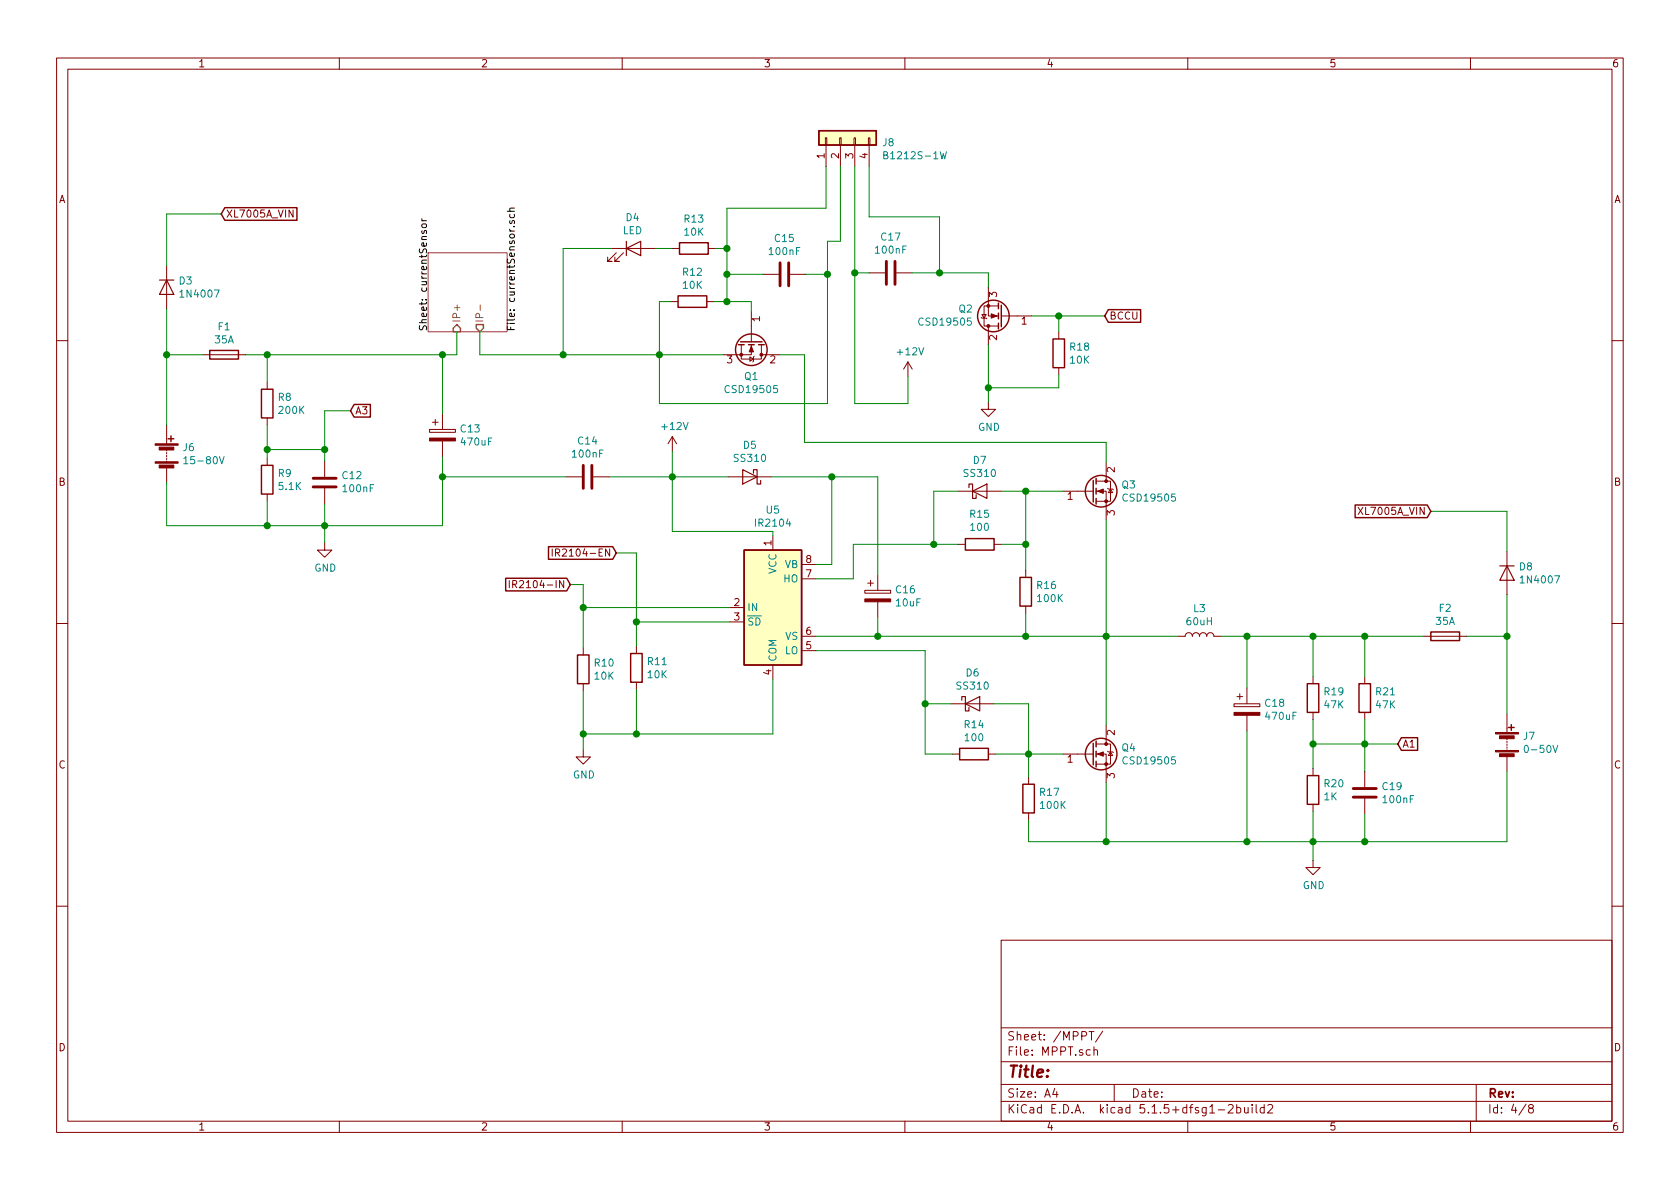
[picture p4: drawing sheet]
EESchema Schematic File Version 4
EELAYER 30 0
EELAYER END
$Descr A4 11693 8268
encoding utf-8
Sheet 4 8
Title ""
Date ""
Rev ""
Comp ""
Comment1 ""
Comment2 ""
Comment3 ""
Comment4 ""
$EndDescr
$Comp
L Device:R R12
U 1 1
P 4820 2090
AR Path="/61644C06/61744662" Ref="R12"  Part="1" 
AR Path="/61744662" Ref="R?"  Part="1" 
F 0 "R12" V 4613 2090 50  0000 C CNN
F 1 "10K" V 4704 2090 50  0000 C CNN
F 2 "Resistors_SMD:R_0603" V 4750 2090 50  0001 C CNN
F 3 "~" H 4820 2090 50  0001 C CNN
	1    4820 2090
	0    1    1    0   
$EndComp
$Comp
L Device:R R15
U 1 1
P 6820 3780
AR Path="/61644C06/61744668" Ref="R15"  Part="1" 
AR Path="/61744668" Ref="R?"  Part="1" 
F 0 "R15" V 7027 3780 50  0000 C CNN
F 1 "100" V 6936 3780 50  0000 C CNN
F 2 "Resistors_SMD:R_0603" V 6750 3780 50  0001 C CNN
F 3 "~" H 6820 3780 50  0001 C CNN
	1    6820 3780
	0    -1   -1   0   
$EndComp
$Comp
L Device:R R16
U 1 1
P 7140 4110
AR Path="/61644C06/6174466E" Ref="R16"  Part="1" 
AR Path="/6174466E" Ref="R?"  Part="1" 
F 0 "R16" H 7210 4156 50  0000 L CNN
F 1 "100K" H 7210 4065 50  0000 L CNN
F 2 "Resistors_SMD:R_0603" V 7070 4110 50  0001 C CNN
F 3 "~" H 7140 4110 50  0001 C CNN
	1    7140 4110
	1    0    0    -1  
$EndComp
$Comp
L Device:R R19
U 1 1
P 9140 4850
AR Path="/61644C06/61744674" Ref="R19"  Part="1" 
AR Path="/61744674" Ref="R?"  Part="1" 
F 0 "R19" H 9210 4896 50  0000 L CNN
F 1 "47K" H 9210 4805 50  0000 L CNN
F 2 "Resistors_SMD:R_0603" V 9070 4850 50  0001 C CNN
F 3 "~" H 9140 4850 50  0001 C CNN
	1    9140 4850
	1    0    0    -1  
$EndComp
$Comp
L Device:R R21
U 1 1
P 9500 4850
AR Path="/61644C06/6174467A" Ref="R21"  Part="1" 
AR Path="/6174467A" Ref="R?"  Part="1" 
F 0 "R21" H 9570 4896 50  0000 L CNN
F 1 "47K" H 9570 4805 50  0000 L CNN
F 2 "Resistors_SMD:R_0603" V 9430 4850 50  0001 C CNN
F 3 "~" H 9500 4850 50  0001 C CNN
	1    9500 4850
	1    0    0    -1  
$EndComp
$Comp
L Device:R R8
U 1 1
P 1860 2800
AR Path="/61644C06/61744680" Ref="R8"  Part="1" 
AR Path="/61744680" Ref="R?"  Part="1" 
F 0 "R8" H 1930 2846 50  0000 L CNN
F 1 "200K" H 1930 2755 50  0000 L CNN
F 2 "Resistors_SMD:R_0603" V 1790 2800 50  0001 C CNN
F 3 "~" H 1860 2800 50  0001 C CNN
	1    1860 2800
	1    0    0    -1  
$EndComp
$Comp
L Device:R R10
U 1 1
P 4060 4650
AR Path="/61644C06/61744686" Ref="R10"  Part="1" 
AR Path="/61744686" Ref="R?"  Part="1" 
F 0 "R10" H 4130 4696 50  0000 L CNN
F 1 "10K" H 4130 4605 50  0000 L CNN
F 2 "Resistors_SMD:R_0603" V 3990 4650 50  0001 C CNN
F 3 "~" H 4060 4650 50  0001 C CNN
	1    4060 4650
	1    0    0    -1  
$EndComp
$Comp
L Device:R R9
U 1 1
P 1860 3330
AR Path="/61644C06/6174468C" Ref="R9"  Part="1" 
AR Path="/6174468C" Ref="R?"  Part="1" 
F 0 "R9" H 1930 3376 50  0000 L CNN
F 1 "5.1K" H 1930 3285 50  0000 L CNN
F 2 "Resistors_SMD:R_0603" V 1790 3330 50  0001 C CNN
F 3 "~" H 1860 3330 50  0001 C CNN
	1    1860 3330
	1    0    0    -1  
$EndComp
$Comp
L Device:R R18
U 1 1
P 7370 2450
AR Path="/61644C06/61744692" Ref="R18"  Part="1" 
AR Path="/61744692" Ref="R?"  Part="1" 
F 0 "R18" H 7440 2496 50  0000 L CNN
F 1 "10K" H 7440 2405 50  0000 L CNN
F 2 "Resistors_SMD:R_0603" V 7300 2450 50  0001 C CNN
F 3 "~" H 7370 2450 50  0001 C CNN
	1    7370 2450
	1    0    0    -1  
$EndComp
$Comp
L Device:R R11
U 1 1
P 4430 4640
AR Path="/61644C06/61744698" Ref="R11"  Part="1" 
AR Path="/61744698" Ref="R?"  Part="1" 
F 0 "R11" H 4500 4686 50  0000 L CNN
F 1 "10K" H 4500 4595 50  0000 L CNN
F 2 "Resistors_SMD:R_0603" V 4360 4640 50  0001 C CNN
F 3 "~" H 4430 4640 50  0001 C CNN
	1    4430 4640
	1    0    0    -1  
$EndComp
$Comp
L Device:R R14
U 1 1
P 6780 5240
AR Path="/61644C06/6174469E" Ref="R14"  Part="1" 
AR Path="/6174469E" Ref="R?"  Part="1" 
F 0 "R14" V 6573 5240 50  0000 C CNN
F 1 "100" V 6664 5240 50  0000 C CNN
F 2 "Resistors_SMD:R_0603" V 6710 5240 50  0001 C CNN
F 3 "~" H 6780 5240 50  0001 C CNN
	1    6780 5240
	0    1    1    0   
$EndComp
$Comp
L Device:R R20
U 1 1
P 9140 5490
AR Path="/61644C06/617446A4" Ref="R20"  Part="1" 
AR Path="/617446A4" Ref="R?"  Part="1" 
F 0 "R20" H 9210 5536 50  0000 L CNN
F 1 "1K" H 9210 5445 50  0000 L CNN
F 2 "Resistors_SMD:R_0603" V 9070 5490 50  0001 C CNN
F 3 "~" H 9140 5490 50  0001 C CNN
	1    9140 5490
	1    0    0    -1  
$EndComp
$Comp
L Device:R R17
U 1 1
P 7160 5550
AR Path="/61644C06/617446AA" Ref="R17"  Part="1" 
AR Path="/617446AA" Ref="R?"  Part="1" 
F 0 "R17" H 7230 5596 50  0000 L CNN
F 1 "100K" H 7230 5505 50  0000 L CNN
F 2 "Resistors_SMD:R_0603" V 7090 5550 50  0001 C CNN
F 3 "~" H 7160 5550 50  0001 C CNN
	1    7160 5550
	1    0    0    -1  
$EndComp
$Comp
L Device:C C15
U 1 1
P 5460 1900
AR Path="/61644C06/617446B0" Ref="C15"  Part="1" 
AR Path="/617446B0" Ref="C?"  Part="1" 
F 0 "C15" V 5208 1900 50  0000 C CNN
F 1 "100nF" V 5299 1900 50  0000 C CNN
F 2 "Capacitors_SMD:C_0603" H 5498 1750 50  0001 C CNN
F 3 "~" H 5460 1900 50  0001 C CNN
	1    5460 1900
	0    1    1    0   
$EndComp
$Comp
L Device:C C17
U 1 1
P 6200 1890
AR Path="/61644C06/617446B6" Ref="C17"  Part="1" 
AR Path="/617446B6" Ref="C?"  Part="1" 
F 0 "C17" V 5948 1890 50  0000 C CNN
F 1 "100nF" V 6039 1890 50  0000 C CNN
F 2 "Capacitors_SMD:C_0603" H 6238 1740 50  0001 C CNN
F 3 "~" H 6200 1890 50  0001 C CNN
	1    6200 1890
	0    1    1    0   
$EndComp
$Comp
L Device:C C14
U 1 1
P 4090 3310
AR Path="/61644C06/617446BC" Ref="C14"  Part="1" 
AR Path="/617446BC" Ref="C?"  Part="1" 
F 0 "C14" V 3838 3310 50  0000 C CNN
F 1 "100nF" V 3929 3310 50  0000 C CNN
F 2 "Capacitors_SMD:C_0603" H 4128 3160 50  0001 C CNN
F 3 "~" H 4090 3310 50  0001 C CNN
	1    4090 3310
	0    1    1    0   
$EndComp
$Comp
L Device:C C19
U 1 1
P 9500 5510
AR Path="/61644C06/617446C2" Ref="C19"  Part="1" 
AR Path="/617446C2" Ref="C?"  Part="1" 
F 0 "C19" H 9615 5556 50  0000 L CNN
F 1 "100nF" H 9615 5465 50  0000 L CNN
F 2 "Capacitors_SMD:C_0603" H 9538 5360 50  0001 C CNN
F 3 "~" H 9500 5510 50  0001 C CNN
	1    9500 5510
	1    0    0    -1  
$EndComp
$Comp
L Driver_FET:IR2104 U5
U 1 1
P 5380 4220
AR Path="/61644C06/617446C8" Ref="U5"  Part="1" 
AR Path="/617446C8" Ref="U?"  Part="1" 
F 0 "U5" H 5380 4901 50  0000 C CNN
F 1 "IR2104" H 5380 4810 50  0000 C CNN
F 2 "Housings_SOIC:SOIC-8_3.9x4.9mm_Pitch1.27mm" H 5380 4220 50  0001 C CIN
F 3 "https://www.infineon.com/dgdl/ir2104.pdf?fileId=5546d462533600a4015355c7c1c31671" H 5380 4220 50  0001 C CNN
	1    5380 4220
	1    0    0    -1  
$EndComp
$Sheet
S 2980 1750 550  550 
U 617446E4
F0 "currentSensor" 50
F1 "currentSensor.sch" 50
F2 "IP-" O B 3340 2300 50 
F3 "IP+" I B 3180 2300 50 
$EndSheet
Wire Wire Line
	4560 1720 4680 1720
$Comp
L Device:LED D4
U 1 1
P 4410 1720
AR Path="/61644C06/617446EB" Ref="D4"  Part="1" 
AR Path="/617446EB" Ref="D?"  Part="1" 
F 0 "D4" H 4403 1937 50  0000 C CNN
F 1 "LED" H 4403 1846 50  0000 C CNN
F 2 "Diodes_SMD:D_0603" H 4410 1720 50  0001 C CNN
F 3 "~" H 4410 1720 50  0001 C CNN
	1    4410 1720
	1    0    0    -1  
$EndComp
$Comp
L Device:R R13
U 1 1
P 4830 1720
AR Path="/61644C06/617446F1" Ref="R13"  Part="1" 
AR Path="/617446F1" Ref="R?"  Part="1" 
F 0 "R13" V 4623 1720 50  0000 C CNN
F 1 "10K" V 4714 1720 50  0000 C CNN
F 2 "Resistors_SMD:R_0603" V 4760 1720 50  0001 C CNN
F 3 "~" H 4830 1720 50  0001 C CNN
	1    4830 1720
	0    1    1    0   
$EndComp
Wire Wire Line
	3340 2300 3340 2460
Wire Wire Line
	3340 2460 3920 2460
Wire Wire Line
	3920 2460 3920 1720
Wire Wire Line
	3920 1720 4260 1720
Wire Wire Line
	4980 1720 5060 1720
Wire Wire Line
	5060 1720 5060 1900
Wire Wire Line
	5060 2090 4970 2090
Wire Wire Line
	5310 1900 5060 1900
Connection ~ 5060 1900
Wire Wire Line
	5060 1900 5060 2090
Wire Wire Line
	5030 2460 4590 2460
Connection ~ 3920 2460
Wire Wire Line
	5230 2160 5230 2090
Wire Wire Line
	5230 2090 5060 2090
Connection ~ 5060 2090
Wire Wire Line
	4670 2090 4590 2090
Wire Wire Line
	4590 2090 4590 2460
Connection ~ 4590 2460
Wire Wire Line
	4590 2460 3920 2460
Wire Wire Line
	5610 1900 5760 1900
Wire Wire Line
	5760 1900 5760 2800
Wire Wire Line
	5760 2800 4590 2800
Wire Wire Line
	4590 2800 4590 2460
Wire Wire Line
	7180 2190 7370 2190
Wire Wire Line
	7370 2190 7370 2300
Wire Wire Line
	7370 2600 7370 2690
Wire Wire Line
	7370 2690 6880 2690
Wire Wire Line
	6880 2690 6880 2390
$Comp
L power:GND #PWR018
U 1 1
P 6880 2790
AR Path="/61644C06/61744713" Ref="#PWR018"  Part="1" 
AR Path="/61744713" Ref="#PWR?"  Part="1" 
F 0 "#PWR018" H 6880 2540 50  0001 C CNN
F 1 "GND" H 6885 2617 50  0000 C CNN
F 2 "" H 6880 2790 50  0001 C CNN
F 3 "" H 6880 2790 50  0001 C CNN
	1    6880 2790
	1    0    0    -1  
$EndComp
Wire Wire Line
	6880 2790 6880 2690
Connection ~ 6880 2690
$Comp
L Device:CP C16
U 1 1
P 6110 4140
AR Path="/61644C06/6174471B" Ref="C16"  Part="1" 
AR Path="/6174471B" Ref="C?"  Part="1" 
F 0 "C16" H 6228 4186 50  0000 L CNN
F 1 "10uF" H 6228 4095 50  0000 L CNN
F 2 "Capacitors_SMD:CP_Elec_3x5.3" H 6148 3990 50  0001 C CNN
F 3 "~" H 6110 4140 50  0001 C CNN
	1    6110 4140
	1    0    0    -1  
$EndComp
Wire Wire Line
	5380 3720 5380 3690
Wire Wire Line
	5380 3690 4680 3690
$Comp
L Device:D_Schottky D5
U 1 1
P 5220 3310
AR Path="/61644C06/61744723" Ref="D5"  Part="1" 
AR Path="/61744723" Ref="D?"  Part="1" 
F 0 "D5" H 5220 3093 50  0000 C CNN
F 1 "SS310" H 5220 3184 50  0000 C CNN
F 2 "Diodes_SMD:D_SOD-123" H 5220 3310 50  0001 C CNN
F 3 "~" H 5220 3310 50  0001 C CNN
	1    5220 3310
	-1   0    0    1   
$EndComp
Wire Wire Line
	4680 3310 5070 3310
Wire Wire Line
	4680 3310 4680 3690
Wire Wire Line
	4430 4320 4430 4490
Wire Wire Line
	4060 4220 4060 4500
Wire Wire Line
	6110 4290 6110 4420
Wire Wire Line
	6110 4420 5680 4420
Wire Wire Line
	6110 3990 6110 3310
Wire Wire Line
	6110 3310 5790 3310
$Comp
L Device:CP C13
U 1 1
P 3080 3020
AR Path="/61644C06/61744731" Ref="C13"  Part="1" 
AR Path="/61744731" Ref="C?"  Part="1" 
F 0 "C13" H 3198 3066 50  0000 L CNN
F 1 "470uF" H 3198 2975 50  0000 L CNN
F 2 "Capacitors_SMD:CP_Elec_6.3x4.5" H 3118 2870 50  0001 C CNN
F 3 "~" H 3080 3020 50  0001 C CNN
	1    3080 3020
	1    0    0    -1  
$EndComp
Wire Wire Line
	4060 5100 4060 4800
Wire Wire Line
	4430 4790 4430 5100
Wire Wire Line
	4430 5100 4060 5100
Connection ~ 4060 5100
$Comp
L power:GND #PWR015
U 1 1
P 4060 5210
AR Path="/61644C06/6174473B" Ref="#PWR015"  Part="1" 
AR Path="/6174473B" Ref="#PWR?"  Part="1" 
F 0 "#PWR015" H 4060 4960 50  0001 C CNN
F 1 "GND" H 4065 5037 50  0000 C CNN
F 2 "" H 4060 5210 50  0001 C CNN
F 3 "" H 4060 5210 50  0001 C CNN
	1    4060 5210
	1    0    0    -1  
$EndComp
$Comp
L Device:D_Schottky D7
U 1 1
P 6820 3410
AR Path="/61644C06/61744741" Ref="D7"  Part="1" 
AR Path="/61744741" Ref="D?"  Part="1" 
F 0 "D7" H 6820 3627 50  0000 C CNN
F 1 "SS310" H 6820 3536 50  0000 C CNN
F 2 "Diodes_SMD:D_SOD-123" H 6820 3410 50  0001 C CNN
F 3 "~" H 6820 3410 50  0001 C CNN
	1    6820 3410
	1    0    0    -1  
$EndComp
Wire Wire Line
	6970 3410 7140 3410
Wire Wire Line
	6970 3780 7140 3780
Wire Wire Line
	7140 3780 7140 3410
Connection ~ 7140 3780
Connection ~ 7140 3410
Wire Wire Line
	6670 3410 6500 3410
Wire Wire Line
	6500 3410 6500 3780
Wire Wire Line
	6500 3780 6670 3780
Wire Wire Line
	5680 4020 5940 4020
Wire Wire Line
	5940 4020 5940 3780
Wire Wire Line
	5940 3780 6500 3780
Connection ~ 6500 3780
Wire Wire Line
	5790 3920 5790 3310
Connection ~ 5790 3310
Wire Wire Line
	5790 3310 5370 3310
Wire Wire Line
	5680 3920 5790 3920
$Comp
L Device:D_Schottky D6
U 1 1
P 6770 4890
AR Path="/61644C06/61744757" Ref="D6"  Part="1" 
AR Path="/61744757" Ref="D?"  Part="1" 
F 0 "D6" H 6770 5107 50  0000 C CNN
F 1 "SS310" H 6770 5016 50  0000 C CNN
F 2 "Diodes_SMD:D_SOD-123" H 6770 4890 50  0001 C CNN
F 3 "~" H 6770 4890 50  0001 C CNN
	1    6770 4890
	1    0    0    -1  
$EndComp
Wire Wire Line
	6930 5240 7160 5240
Connection ~ 7160 5240
Wire Wire Line
	6920 4890 7160 4890
Wire Wire Line
	7160 4890 7160 5240
Wire Wire Line
	7160 5400 7160 5240
Wire Wire Line
	7140 3780 7140 3960
Wire Wire Line
	7140 4260 7140 4420
Wire Wire Line
	7140 4420 6110 4420
Connection ~ 6110 4420
Wire Wire Line
	6630 5240 6440 5240
Wire Wire Line
	6440 5240 6440 4890
Wire Wire Line
	6440 4890 6620 4890
Wire Wire Line
	6440 4890 6440 4520
Wire Wire Line
	6440 4520 5680 4520
Connection ~ 6440 4890
Wire Wire Line
	7140 3410 7400 3410
Wire Wire Line
	7160 5240 7400 5240
Wire Wire Line
	7700 5040 7700 4420
Wire Wire Line
	7140 4420 7700 4420
Connection ~ 7140 4420
Connection ~ 7700 4420
Wire Wire Line
	7700 4420 7700 3610
$Comp
L Device:L L3
U 1 1
P 8350 4420
AR Path="/61644C06/61744773" Ref="L3"  Part="1" 
AR Path="/61744773" Ref="L?"  Part="1" 
F 0 "L3" V 8540 4420 50  0000 C CNN
F 1 "60uH" V 8449 4420 50  0000 C CNN
F 2 "Inductors_THT:L_Toroid_Vertical_L28.6mm_W14.3mm_P11.43mm_Bourns_5700" H 8350 4420 50  0001 C CNN
F 3 "~" H 8350 4420 50  0001 C CNN
	1    8350 4420
	0    -1   -1   0   
$EndComp
Wire Wire Line
	8200 4420 7700 4420
$Comp
L Device:CP C18
U 1 1
P 8680 4930
AR Path="/61644C06/6174477A" Ref="C18"  Part="1" 
AR Path="/6174477A" Ref="C?"  Part="1" 
F 0 "C18" H 8798 4976 50  0000 L CNN
F 1 "470uF" H 8798 4885 50  0000 L CNN
F 2 "Capacitors_SMD:CP_Elec_6.3x4.5" H 8718 4780 50  0001 C CNN
F 3 "~" H 8680 4930 50  0001 C CNN
	1    8680 4930
	1    0    0    -1  
$EndComp
Wire Wire Line
	9140 4420 9140 4700
Wire Wire Line
	8680 4780 8680 4420
Wire Wire Line
	8500 4420 8680 4420
Connection ~ 8680 4420
Wire Wire Line
	8680 4420 9140 4420
Wire Wire Line
	9140 5340 9140 5170
Wire Wire Line
	9500 5360 9500 5170
Wire Wire Line
	9140 4420 9500 4420
Wire Wire Line
	9500 4420 9500 4700
Connection ~ 9140 4420
Wire Wire Line
	9140 5170 9500 5170
Connection ~ 9140 5170
Wire Wire Line
	9140 5170 9140 5000
Connection ~ 9500 5170
Wire Wire Line
	9500 5170 9500 5000
Text GLabel 9730 5170 2    50   Input ~ 0
A1
Wire Wire Line
	9500 5170 9730 5170
$Comp
L Device:Fuse F2
U 1 1
P 10060 4420
AR Path="/61644C06/61744791" Ref="F2"  Part="1" 
AR Path="/61744791" Ref="F?"  Part="1" 
F 0 "F2" V 9863 4420 50  0000 C CNN
F 1 "35A" V 9954 4420 50  0000 C CNN
F 2 "Fuse_Holders_and_Fuses:BladeFuse-CarType" V 9990 4420 50  0001 C CNN
F 3 "~" H 10060 4420 50  0001 C CNN
	1    10060 4420
	0    1    1    0   
$EndComp
Wire Wire Line
	9500 4420 9910 4420
Connection ~ 9500 4420
Wire Wire Line
	10210 4420 10490 4420
Wire Wire Line
	10490 4420 10490 4960
Wire Wire Line
	9500 5660 9500 5850
Wire Wire Line
	9500 5850 10490 5850
Wire Wire Line
	10490 5850 10490 5360
Wire Wire Line
	9140 5640 9140 5850
Wire Wire Line
	9140 5850 9500 5850
Connection ~ 9500 5850
Wire Wire Line
	7700 5440 7700 5850
Wire Wire Line
	7700 5850 8680 5850
Connection ~ 9140 5850
Wire Wire Line
	7160 5700 7160 5850
Wire Wire Line
	7160 5850 7700 5850
Connection ~ 7700 5850
$Comp
L power:GND #PWR019
U 1 1
P 9140 5980
AR Path="/61644C06/617447AD" Ref="#PWR019"  Part="1" 
AR Path="/617447AD" Ref="#PWR?"  Part="1" 
F 0 "#PWR019" H 9140 5730 50  0001 C CNN
F 1 "GND" H 9145 5807 50  0000 C CNN
F 2 "" H 9140 5980 50  0001 C CNN
F 3 "" H 9140 5980 50  0001 C CNN
	1    9140 5980
	1    0    0    -1  
$EndComp
Wire Wire Line
	9140 5980 9140 5850
Text GLabel 4290 3840 0    50   Input ~ 0
IR2104-EN
Wire Wire Line
	4060 4220 5080 4220
Wire Wire Line
	4430 4320 5080 4320
Wire Wire Line
	4430 4320 4430 3840
Connection ~ 4430 4320
Wire Wire Line
	4290 3840 4430 3840
Text GLabel 3970 4060 0    50   Input ~ 0
IR2104-IN
Wire Wire Line
	4060 4060 4060 4220
Wire Wire Line
	3970 4060 4060 4060
Connection ~ 4060 4220
Wire Wire Line
	4060 5210 4060 5100
$Comp
L power:+12V #PWR016
U 1 1
P 4680 3130
AR Path="/61644C06/617447BF" Ref="#PWR016"  Part="1" 
AR Path="/617447BF" Ref="#PWR?"  Part="1" 
F 0 "#PWR016" H 4680 2980 50  0001 C CNN
F 1 "+12V" H 4695 3303 50  0000 C CNN
F 2 "" H 4680 3130 50  0001 C CNN
F 3 "" H 4680 3130 50  0001 C CNN
	1    4680 3130
	1    0    0    -1  
$EndComp
Wire Wire Line
	4240 3310 4680 3310
Connection ~ 4680 3310
Wire Wire Line
	4680 3130 4680 3310
$Comp
L power:GND #PWR014
U 1 1
P 2260 3770
AR Path="/61644C06/617447C8" Ref="#PWR014"  Part="1" 
AR Path="/617447C8" Ref="#PWR?"  Part="1" 
F 0 "#PWR014" H 2260 3520 50  0001 C CNN
F 1 "GND" H 2265 3597 50  0000 C CNN
F 2 "" H 2260 3770 50  0001 C CNN
F 3 "" H 2260 3770 50  0001 C CNN
	1    2260 3770
	1    0    0    -1  
$EndComp
Wire Wire Line
	3080 3170 3080 3310
Wire Wire Line
	3080 3310 3940 3310
Wire Wire Line
	3180 2300 3180 2460
Wire Wire Line
	3180 2460 3080 2460
Wire Wire Line
	3080 2460 3080 2870
$Comp
L Diode:1N4007 D8
U 1 1
P 10490 3980
AR Path="/61644C06/617447D3" Ref="D8"  Part="1" 
AR Path="/617447D3" Ref="D?"  Part="1" 
F 0 "D8" V 10444 4060 50  0000 L CNN
F 1 "1N4007" V 10535 4060 50  0000 L CNN
F 2 "Diodes_SMD:D_SOD-123" H 10490 3805 50  0001 C CNN
F 3 "http://www.vishay.com/docs/88503/1n4001.pdf" H 10490 3980 50  0001 C CNN
	1    10490 3980
	0    1    1    0   
$EndComp
Wire Wire Line
	10490 4130 10490 4420
Connection ~ 10490 4420
Text GLabel 9960 3550 0    50   Input ~ 0
XL7005A_VIN
Wire Wire Line
	9960 3550 10490 3550
Wire Wire Line
	10490 3550 10490 3830
Text GLabel 1540 1480 2    50   Input ~ 0
XL7005A_VIN
$Comp
L Diode:1N4007 D3
U 1 1
P 1160 1990
AR Path="/61644C06/617447DF" Ref="D3"  Part="1" 
AR Path="/617447DF" Ref="D?"  Part="1" 
F 0 "D3" V 1114 2070 50  0000 L CNN
F 1 "1N4007" V 1205 2070 50  0000 L CNN
F 2 "Diodes_SMD:D_SOD-123" H 1160 1815 50  0001 C CNN
F 3 "http://www.vishay.com/docs/88503/1n4001.pdf" H 1160 1990 50  0001 C CNN
	1    1160 1990
	0    1    1    0   
$EndComp
$Comp
L Device:Fuse F1
U 1 1
P 1560 2460
AR Path="/61644C06/617447E5" Ref="F1"  Part="1" 
AR Path="/617447E5" Ref="F?"  Part="1" 
F 0 "F1" V 1363 2460 50  0000 C CNN
F 1 "35A" V 1454 2460 50  0000 C CNN
F 2 "Fuse_Holders_and_Fuses:BladeFuse-CarType" V 1490 2460 50  0001 C CNN
F 3 "~" H 1560 2460 50  0001 C CNN
	1    1560 2460
	0    1    1    0   
$EndComp
Connection ~ 3080 2460
Wire Wire Line
	1710 2460 1860 2460
$Comp
L Device:C C12
U 1 1
P 2260 3350
AR Path="/61644C06/617447ED" Ref="C12"  Part="1" 
AR Path="/617447ED" Ref="C?"  Part="1" 
F 0 "C12" H 2145 3304 50  0000 R CNN
F 1 "100nF" H 2145 3395 50  0000 R CNN
F 2 "Capacitors_SMD:C_0603" H 2298 3200 50  0001 C CNN
F 3 "~" H 2260 3350 50  0001 C CNN
	1    2260 3350
	-1   0    0    1   
$EndComp
Wire Wire Line
	1860 3120 2260 3120
Wire Wire Line
	2260 3120 2260 3200
Wire Wire Line
	1860 2950 1860 3120
Connection ~ 1860 3120
Wire Wire Line
	1860 3120 1860 3180
Wire Wire Line
	1860 2650 1860 2460
Connection ~ 1860 2460
Wire Wire Line
	1860 2460 3080 2460
Text GLabel 2440 2850 2    50   Input ~ 0
A3
Wire Wire Line
	2440 2850 2260 2850
Wire Wire Line
	2260 2850 2260 3120
Connection ~ 2260 3120
Wire Wire Line
	2260 3500 2260 3650
Wire Wire Line
	2260 3650 1860 3650
Wire Wire Line
	1860 3650 1860 3480
Wire Wire Line
	2260 3650 3080 3650
Wire Wire Line
	3080 3650 3080 3310
Connection ~ 2260 3650
Connection ~ 3080 3310
Wire Wire Line
	2260 3770 2260 3650
Wire Wire Line
	1160 2140 1160 2460
Wire Wire Line
	1160 2460 1410 2460
Wire Wire Line
	1540 1480 1160 1480
Wire Wire Line
	1160 1480 1160 1840
Wire Wire Line
	1160 2950 1160 2460
Connection ~ 1160 2460
Wire Wire Line
	1160 3350 1160 3650
Wire Wire Line
	1160 3650 1860 3650
Connection ~ 1860 3650
Wire Wire Line
	8680 5080 8680 5850
Connection ~ 8680 5850
Wire Wire Line
	8680 5850 9140 5850
Wire Wire Line
	5060 1720 5060 1440
Wire Wire Line
	5060 1440 5750 1440
Connection ~ 5060 1720
Wire Wire Line
	5760 1900 5760 1670
Connection ~ 5760 1900
$Comp
L power:+12V #PWR017
U 1 1
P 6320 2610
AR Path="/61644C06/61744829" Ref="#PWR017"  Part="1" 
AR Path="/61744829" Ref="#PWR?"  Part="1" 
F 0 "#PWR017" H 6320 2460 50  0001 C CNN
F 1 "+12V" H 6335 2783 50  0000 C CNN
F 2 "" H 6320 2610 50  0001 C CNN
F 3 "" H 6320 2610 50  0001 C CNN
	1    6320 2610
	1    0    0    -1  
$EndComp
Wire Wire Line
	5950 2800 5950 1890
Connection ~ 5950 1890
Wire Wire Line
	6050 1500 6540 1500
Wire Wire Line
	6540 1500 6540 1890
Wire Wire Line
	6540 1890 6350 1890
Wire Wire Line
	6880 1990 6880 1890
Wire Wire Line
	6880 1890 6540 1890
Connection ~ 6540 1890
Text GLabel 7690 2190 2    50   Input ~ 0
BCCU
Wire Wire Line
	7690 2190 7370 2190
Connection ~ 7370 2190
Wire Wire Line
	5430 2460 5600 2460
Wire Wire Line
	5600 2460 5600 3070
Wire Wire Line
	5600 3070 7700 3070
Wire Wire Line
	7700 3070 7700 3210
Wire Wire Line
	5380 5100 4430 5100
Connection ~ 4430 5100
Wire Wire Line
	5380 5100 5380 4720
Wire Wire Line
	6320 2800 6320 2610
$Comp
L Device:Battery J6
U 1 1
P 1160 3150
AR Path="/61644C06/6174480B" Ref="J6"  Part="1" 
AR Path="/6174480B" Ref="Solar_Panel_?"  Part="1" 
F 0 "J6" H 1268 3196 50  0000 L CNN
F 1 "15-80V" H 1268 3105 50  0000 L CNN
F 2 "Wire_Pads:SolderWirePad_2x_1-5mmDrill" V 1160 3210 50  0001 C CNN
F 3 "~" V 1160 3210 50  0001 C CNN
	1    1160 3150
	1    0    0    -1  
$EndComp
$Comp
L Device:Battery J7
U 1 1
P 10490 5160
AR Path="/61644C06/61744799" Ref="J7"  Part="1" 
AR Path="/61744799" Ref="Battery_?"  Part="1" 
F 0 "J7" H 10598 5206 50  0000 L CNN
F 1 "0-50V" H 10598 5115 50  0000 L CNN
F 2 "Wire_Pads:SolderWirePad_2x_1-5mmDrill" V 10490 5220 50  0001 C CNN
F 3 "~" V 10490 5220 50  0001 C CNN
	1    10490 5160
	1    0    0    -1  
$EndComp
$Comp
L Connector_Generic:Conn_01x04 J8
U 1 1
P 5850 950
F 0 "J8" V 5814 662 50  0000 R CNN
F 1 "B1212S-1W" V 5723 662 50  0000 R CNN
F 2 "Pin_Headers:Pin_Header_Straight_1x04_Pitch2.54mm" H 5850 950 50  0001 C CNN
F 3 "~" H 5850 950 50  0001 C CNN
	1    5850 950 
	0    -1   -1   0   
$EndComp
Wire Wire Line
	5750 1150 5750 1440
Wire Wire Line
	5850 1150 5850 1670
Wire Wire Line
	5760 1670 5850 1670
Wire Wire Line
	6050 1150 6050 1500
Wire Wire Line
	5950 1150 5950 1890
Wire Wire Line
	5950 1890 6050 1890
Wire Wire Line
	5950 2800 6320 2800
$Comp
L Device:Q_NMOS_GDS Q2
U 1 1
P 6980 2190
F 0 "Q2" H 7185 2144 50  0000 L CNN
F 1 "CSD19505" H 7185 2235 50  0000 L CNN
F 2 "TO_SOT_Packages_THT:TO-220-3_Vertical" H 7180 2290 50  0001 C CNN
F 3 "~" H 6980 2190 50  0001 C CNN
	1    6980 2190
	-1   0    0    1   
$EndComp
$Comp
L Device:Q_NMOS_GDS Q1
U 1 1
P 5230 2360
F 0 "Q1" V 5479 2360 50  0000 C CNN
F 1 "CSD19505" V 5570 2360 50  0000 C CNN
F 2 "TO_SOT_Packages_THT:TO-220-3_Vertical" H 5430 2460 50  0001 C CNN
F 3 "~" H 5230 2360 50  0001 C CNN
	1    5230 2360
	0    1    1    0   
$EndComp
$Comp
L Device:Q_NMOS_GDS Q3
U 1 1
P 7600 3410
F 0 "Q3" H 7804 3456 50  0000 L CNN
F 1 "CSD19505" H 7804 3365 50  0000 L CNN
F 2 "TO_SOT_Packages_THT:TO-220-3_Vertical" H 7800 3510 50  0001 C CNN
F 3 "~" H 7600 3410 50  0001 C CNN
	1    7600 3410
	1    0    0    -1  
$EndComp
$Comp
L Device:Q_NMOS_GDS Q4
U 1 1
P 7600 5240
F 0 "Q4" H 7804 5286 50  0000 L CNN
F 1 "CSD19505" H 7804 5195 50  0000 L CNN
F 2 "TO_SOT_Packages_THT:TO-220-3_Vertical" H 7800 5340 50  0001 C CNN
F 3 "~" H 7600 5240 50  0001 C CNN
	1    7600 5240
	1    0    0    -1  
$EndComp
$EndSCHEMATC
